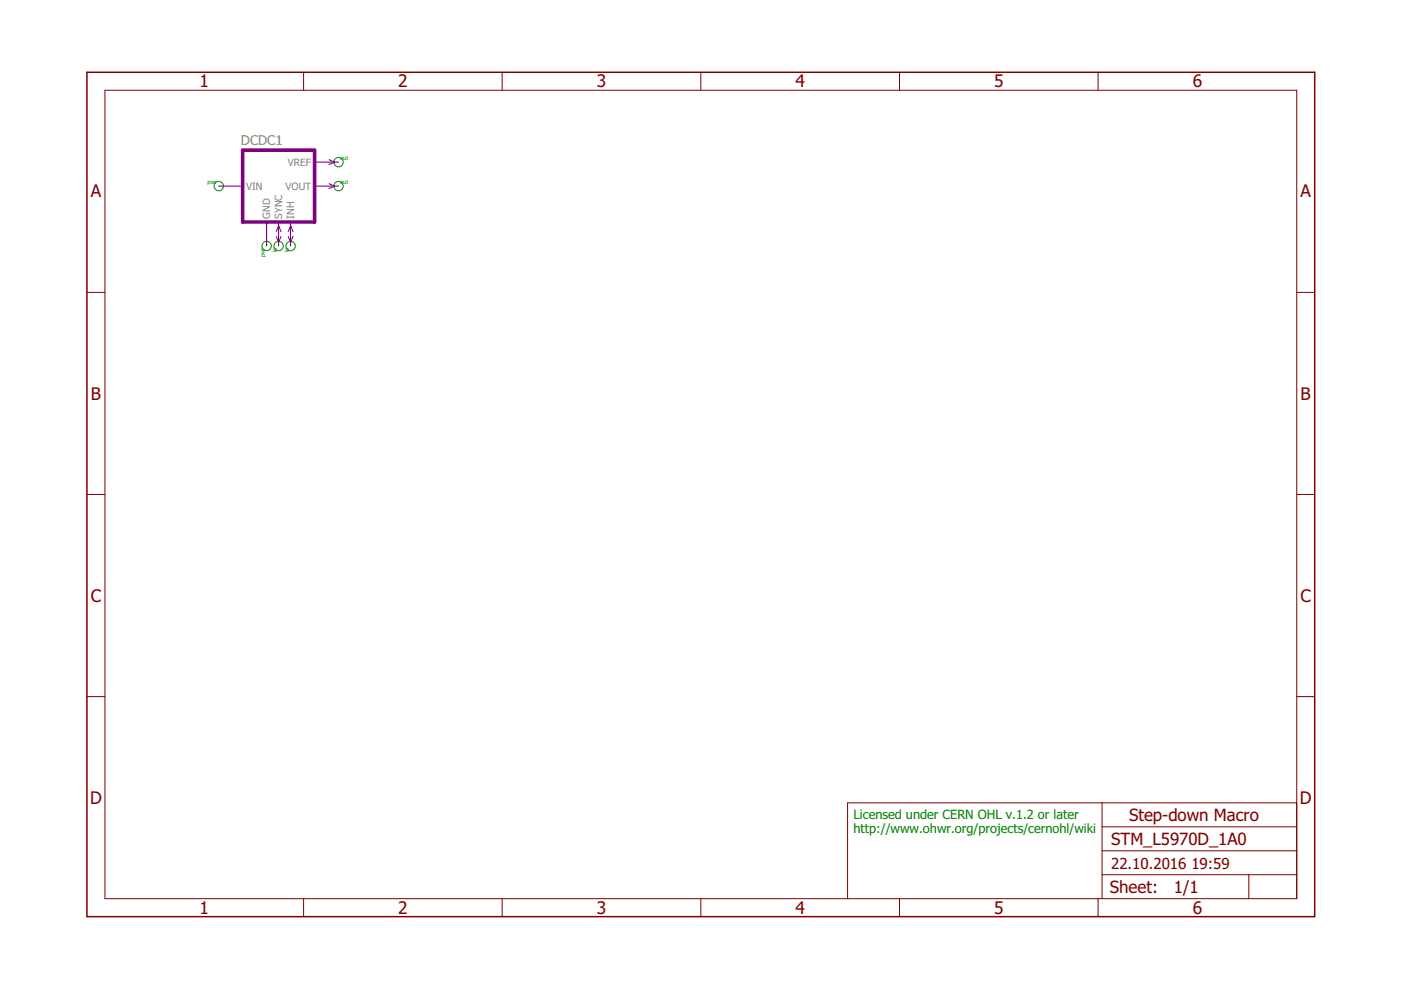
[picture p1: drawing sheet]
<svg xmlns="http://www.w3.org/2000/svg" width="297mm" height="210mm" viewBox="0 0 297 210" stroke-linecap="round" stroke-linejoin="round" font-family="sans-serif">
<g fill="none" stroke="#800000" stroke-width=".21">
<path d="M22.2 19.1h252.7v171.4h-252.7zM64.4 15.3v3.8M106.5 15.3v3.8M148.6 15.3v3.8M190.7 15.3v3.8M232.8 15.3v3.8M18.4 62h3.8M274.9 62h3.8M18.4 104.8h3.8M274.9 104.8h3.8M18.4 147.7h3.8M274.9 147.7h3.8"/>
<path d="M233.7 170.2v20.3M233.7 175.3h41.2M274.9 170.2h-95.2v20.3M64.4 190.5v3.9M106.5 190.5v3.9M148.6 190.5v3.9M190.7 190.5v3.9M232.8 190.5v3.9M233.7 185.5h41.2M233.7 180.4h41.2M264.8 185.5v5"/>
</g>
<path d="M18.4 15.3h260.3v179.1h-260.3z" fill="none" stroke="#800000" stroke-width=".32"/>
<g fill="none" stroke="#008000" stroke-width=".21">
<circle cx="46.4" cy="39.5" r=".99"/>
<circle cx="71.8" cy="39.5" r=".99"/>
<circle cx="71.8" cy="34.4" r=".99"/>
<circle cx="56.5" cy="52.2" r=".99"/>
<circle cx="59.1" cy="52.2" r=".99"/>
<circle cx="61.6" cy="52.2" r=".99"/>
</g>
<path d="M51.5 31.8h15.2v15.3h-15.2z" fill="none" stroke="#800080" stroke-width=".76"/>
<path d="M46.4 39.5h5.1M66.7 39.5h5.1M66.7 34.4h5.1M69.7 38.9l1.3 .6-1.3 .5M69.7 33.9l1.3 .5-1.3 .5M56.5 47.1v5.1M58.6 49.1l.5-1.3 .5 1.3M58.6 50.1l.5 1.3 .5-1.3M59.1 47.1v5.1M61.1 49.1l.5-1.3 .5 1.3M61.1 50.1l.5 1.3 .5-1.3M61.6 47.1v5.1" fill="none" stroke="#800080" stroke-width=".21"/>
<g font-size="3.7" fill="#800000">
<text x="42.3" y="18.5">1</text>
<text x="84.4" y="18.5">2</text>
<text x="126.5" y="18.5">3</text>
<text x="168.7" y="18.5">4</text>
<text x="210.8" y="18.5">5</text>
<text x="252.9" y="18.5">6</text>
<text x="19.2" y="41.9">A</text>
<text x="275.7" y="41.9">A</text>
<text x="19.3" y="84.7">B</text>
<text x="275.8" y="84.7">B</text>
<text x="19.2" y="127.6">C</text>
<text x="275.7" y="127.6">C</text>
<text x="19.1" y="170.4">D</text>
<text x="275.6" y="170.4">D</text>
<text x="42.3" y="193.7">1</text>
<text x="84.4" y="193.7">2</text>
<text x="126.5" y="193.7">3</text>
<text x="168.7" y="193.7">4</text>
<text x="210.8" y="193.7">5</text>
<text x="252.9" y="193.7">6</text>
</g>
<g font-size="3.6" fill="#800000">
<text x="235.6" y="179.1">STM_L5970D_1A0</text>
<text x="239.4" y="174">Step-down Macro</text>
<text x="235.3" y="189.4">Sheet:</text>
<text x="248.9" y="189.3">1/1</text>
</g>
<g font-size="3.2" fill="#800000">
<text x="235.6" y="184.2">22.10.2016</text>
<text x="252.6" y="184.2">19:59</text>
</g>
<text font-size="2.9" fill="#808080" x="51.1" y="30.8">DCDC1</text>
<g font-size="2.7" fill="#008000">
<text x="181" y="173.7">Licensed under CERN OHL v.1.2 or later</text>
<text x="181" y="176.6">http://www.ohwr.org/projects/cernohl/wiki</text>
</g>
<g font-size="2.1" fill="#808080">
<text x="61" y="35.1">VREF</text>
<text x="52.2" y="40.2">VIN</text>
<text x="60.6" y="40.2">VOUT</text>
<text x="57.3" y="46.4" transform="rotate(-90 57.3 46.4)">GND</text>
<text x="59.8" y="46.4" transform="rotate(-90 59.8 46.4)">SYNC</text>
<text x="62.4" y="46.4" transform="rotate(-90 62.4 46.4)">INH</text>
</g>
<g font-size="1.2" fill="#008000">
<text x="72.1" y="34">out</text>
<text x="44" y="39.1">pwr</text>
<text x="72.1" y="39.1">out</text>
<text x="58.7" y="53.4" transform="rotate(-90 58.7 53.4)">io</text>
<text x="61.3" y="53.4" transform="rotate(-90 61.3 53.4)">io</text>
<text x="56.2" y="54.5" transform="rotate(-90 56.2 54.5)">pwr</text>
</g>
</svg>
